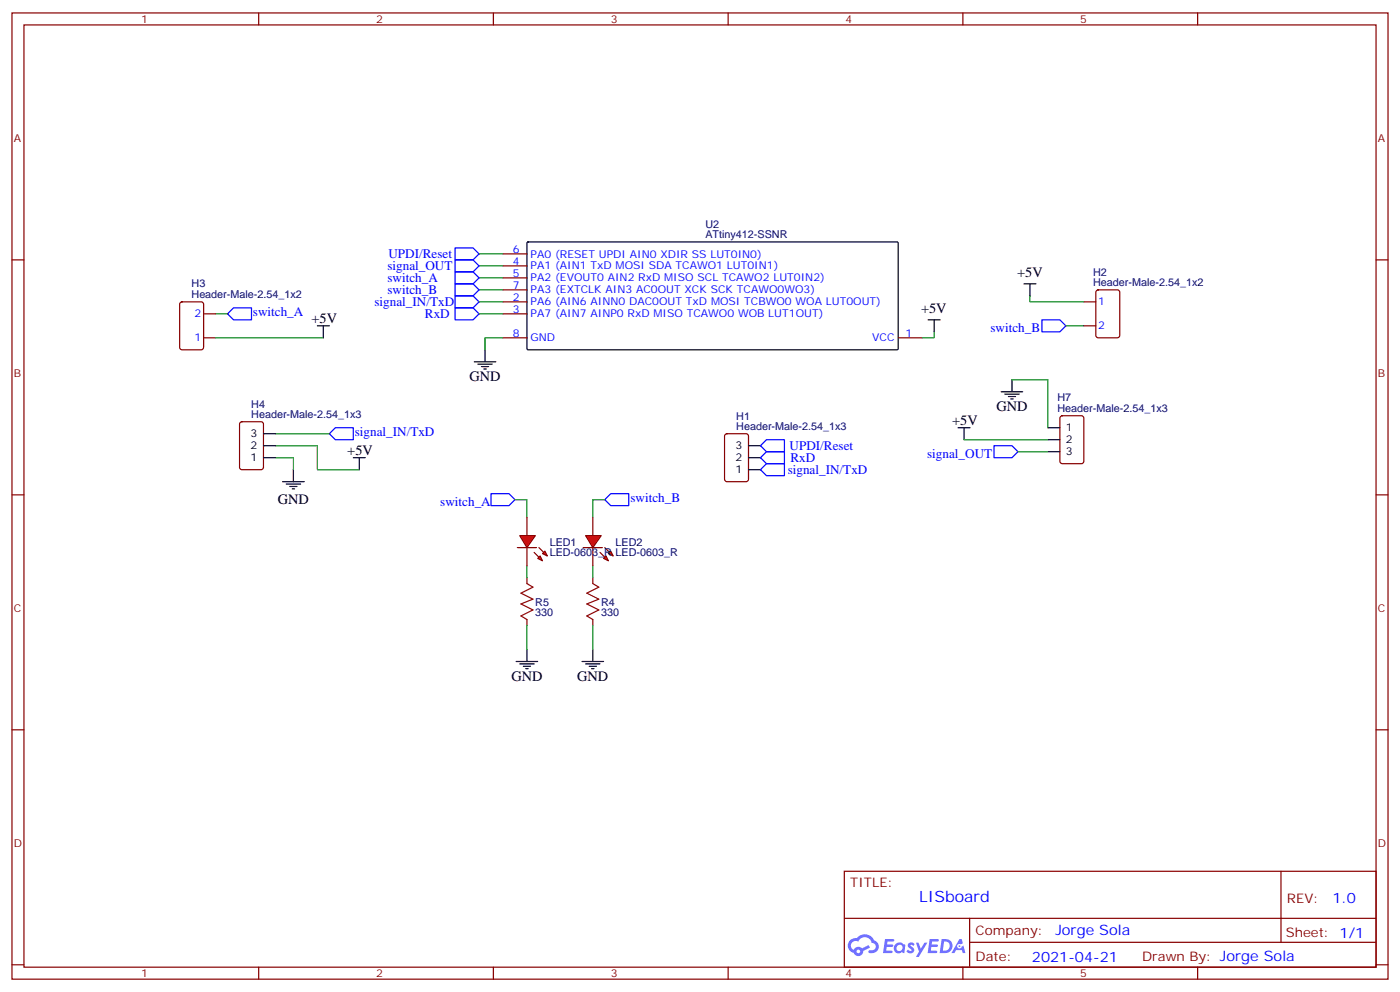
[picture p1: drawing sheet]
<svg xmlns="http://www.w3.org/2000/svg" width="412mm" height="292mm" viewBox="0 0 412 292" stroke-linecap="round" stroke-linejoin="round" font-family="sans-serif">
<g fill="none" stroke="#870000" stroke-width=".35">
<path d="M3.5 3.8h405.4v284.3h-405.4zM7.1 7.3h398.2v277.3h-398.2zM76.2 3.8v3.5M145.3 3.8v3.5M214.5 3.8v3.5M283.6 3.8v3.5M352.8 3.8v3.5M3.5 76.5h3.6M405.3 76.5h3.6M3.5 145.6h3.6M405.3 145.6h3.6M3.5 214.8h3.6"/>
<path d="M405.3 214.8h3.6M248.7 256.4h156.6v28.2h-156.6zM377.3 256.4v20.9M248.7 270.2h156.5M285.6 277.3h119.6M285.6 270.2v14.2M3.5 283.9h3.6M76.2 284.6v3.5M145.3 284.6v3.5M214.5 284.6v3.5M283.6 284.6v3.5M352.8 284.6v3.5"/>
<path d="M405.3 283.9h3.6"/>
</g>
<g fill="#5487ff">
<path d="M267.7 277.6a1.22 1.22 0 0 1 1.7 .2l-.4 .6a.47 .47 0 0 0-.3-.4 .47 .47 0 0 0-.5 .2l.1 .2a1.14 1.14 0 0 1 .8 1.8 1.14 1.14 0 0 1-1.9 0l-.2-.2 .5-.6 .7 .5a.29 .29 0 0 0 .3-.3 .29 .29 0 0 0-.2-.3 1.04 1.04 0 0 1-.6-1.7z"/>
<path d="M260.7 276.3h2.4l.3 .2-.2 .5-1.8 .1-.1 .8h1.5l.3 .4-.3 .4h-1.6l-.2 1.1h1.7l.2 .3-.2 .3-2.6 .1z"/>
<path d="M273.8 276.3h2.4l.3 .2-.1 .5-1.8 .1-.2 .8h1.6l.3 .4-.4 .4h-1.6l-.1 1.1h1.7l.2 .3-.2 .3-2.6 .1z"/>
<path d="M282.6 276.3h.7l.3 1.3-.6 .3a.69 .69 0 0 0-1 .3 .69 .69 0 0 0 .4 .9 .69 .69 0 0 0 .9-.6l.5-.2 .6 2.2h-.8l-.2-.9h-1.8l-.5 .9h-.8z"/>
<path d="M269.8 277.4h.8l.6 1.8 1.1-1.8h.9l-2.6 4.2h-.8l.9-1.5z"/>
<path d="M277.4 276.3l-.6 4.2h1.3a2.11 2.11 0 0 0 2.5-2.1 2.11 2.11 0 0 0-2.5-2.1zM278.1 277.1a1.39 1.39 0 0 1 1.7 1.4 1.39 1.39 0 0 1-1.8 1.3h-.3z"/>
<path d="M263.7 277.9a1.54 1.54 0 0 0-.1 2.2 1.54 1.54 0 0 0 2.2 .1l.6 .3 .3-2.3-.2-.3h-.4a1.49 1.49 0 0 0-2.4 0zM264 278.9a.94 .94 0 0 1 1.8 0 .94 .94 0 0 1-1.8 0z"/>
<path d="M250.4 276.7a2.18 2.18 0 0 0 1.1 3.7 1.44 1.44 0 0 0 1.6 .9 1.44 1.44 0 0 0 1.2-1.4l2-1.1-.5-.7-1.9 1a1.47 1.47 0 0 0-2.4 .4 1.39 1.39 0 0 1-.7-1.9 1.39 1.39 0 0 1 2-.5 2.12 2.12 0 0 1 2.2-1.3 2.12 2.12 0 0 1 1.9 1.7 1.14 1.14 0 0 1 1.1 1.4 1.14 1.14 0 0 1-1.7 .7 .43 .43 0 0 0-.5 .4 .43 .43 0 0 0 .4 .5 1.98 1.98 0 0 0 2.5-1.2 1.98 1.98 0 0 0-1.2-2.6 3.1 3.1 0 0 0-5.3-.6l-.9 .1zM252.3 280a.55 .55 0 0 1 1.1 0 .55 .55 0 0 1-1.1 0z"/>
<circle cx="282.6" cy="278.4" r=".26"/>
</g>
<g fill="none" stroke="#008700" stroke-width=".35">
<path d="M141.1 78.2h7.1M141.1 74.7h7.1M63.5 92.4h3.5M141.1 81.8h7.1M141.1 85.3h7.1M148.2 99.4h-5.3v3.5M275.2 97.6v1.8h-3.6M314 95.9h5.3M298.1 111.8h10.6v14.1M81.1 134.7h5.3v3.5M81.1 131.2h12.4v7h12.3M81.1 127.6h15.9"/>
<path d="M284 129.4h24.7M299.9 132.9h8.8M151.7 147h3.5v5.3M178.2 147h-3.6v5.3M155.2 166.4v3.6M174.6 166.4v3.6M155.2 184.1v7M174.6 184.1v7"/>
</g>
<path d="M134.1 73h5.2l1.8 1.7-1.8 1.8h-5.2zM134.1 76.5h5.2l1.8 1.7-1.8 1.8h-5.2zM67 92.4l1.8-1.8h5.3v3.5h-5.3zM134.1 83.5h5.2l1.8 1.8-1.8 1.8h-5.2zM134.1 80h5.2l1.8 1.8-1.8 1.7h-5.2zM134.1 87.1h5.2l1.8 1.7-1.8 1.8h-5.2zM306.9 94.1h5.3l1.8 1.8-1.8 1.7h-5.3zM97 127.6l1.8-1.7h5.3v3.5h-5.3zM292.8 131.2h5.3l1.8 1.7-1.8 1.8h-5.3zM144.6 145.3h5.3l1.8 1.7-1.8 1.8h-5.3zM178.2 147l1.7-1.7h5.3v3.5h-5.3z" fill="none" stroke="#00f" stroke-width=".35"/>
<g fill="none" stroke="#000" stroke-width=".35">
<path d="M155.3 71.4l.3-.2h108.8l.2 .3v31.1l-.4 .3h-108.6l-.4-.3zM93.5 95.9h3.5M95.2 95.9v3.5M273.4 94.1h3.5M275.2 94.1v3.5M301.6 83.5h3.6M303.4 83.5v3.6M139.7 106.5h6.3M140.8 107.2h4.2M141.8 107.9h2.1M142.5 108.6h.7M142.9 102.9v3.6"/>
<path d="M294.9 115.3h6.4M296 116h4.2M297 116.7h2.2M297.7 117.4h.7M298.1 111.8v3.5M86.4 138.2v3.5M104.1 134.7h3.5M105.8 134.7v3.5M282.2 125.9h3.6M284 125.9v3.5M308.7 132.9h3.5M308.7 125.9h3.5"/>
<path d="M308.7 129.4h3.5M83.3 141.7h6.3M84.3 142.5h4.2M85.4 143.2h2.1M86.1 143.9h.7M152 194.7h6.4M153.1 195.4h4.2M154.2 196.1h2.1M154.9 196.8h.7M155.2 191.1v3.6M171.4 194.7h6.4M172.5 195.4h4.2"/>
<path d="M173.6 196.1h2.1M174.3 196.8h.7M174.6 191.1v3.6"/>
</g>
<g fill="none" stroke="#870000" stroke-width=".35">
<path d="M148.2 78.2h7M148.2 74.7h7M148.2 81.8h7M148.2 99.4h7M148.2 85.3h7M148.2 92.4h7M148.2 88.8h7M264.6 99.4h7M312.4 122.5l.5-.2h5.7l.6 .5 .1 12.9-.5 .7-5.9 .1-.6-.5-.1-13zM155.2 170v1.7M174.6 170v1.7M155.2 182.3v1.8"/>
<path d="M174.6 182.3v1.8"/>
</g>
<path d="M155.2 171.7l1.8 1.1-3.5 1.8 3.5 1.7-3.5 1.4 3.5 1.8-3.5 1.8 1.7 1M174.6 171.7l1.8 1.1-3.5 1.8 3.5 1.7-3.5 1.4 3.5 1.8-3.5 1.8 1.7 1" fill="none" stroke="#a10000" stroke-width=".35"/>
<g fill="#f00" stroke="#870000" stroke-width=".35">
<path d="M172.5 157.6h4.6l-2.5 3.5z"/>
<path d="M171.8 161.1h5.6z"/>
</g>
<g fill="#870000" stroke="#870000" stroke-width=".35">
<path d="M178.2 161.1l1.4 1.5z"/>
<path d="M176.7 162.6l1.5 1.4z"/>
</g>
<g fill="#f00" stroke="#870000" stroke-width=".35">
<path d="M179.2 162.9l.7-.7 .7 1.4z"/>
<path d="M177.8 164.3l.7-.7 .7 1.4z"/>
</g>
<path d="M174.6 152.3v5.3M174.6 161.1v5.3" fill="none" stroke="#870000" stroke-width=".35"/>
<g fill="#f00" stroke="#870000" stroke-width=".35">
<path d="M153.1 157.6h4.6l-2.5 3.5z"/>
<path d="M152.4 161.1h5.6z"/>
</g>
<g fill="#870000" stroke="#870000" stroke-width=".35">
<path d="M158.7 161.1l1.5 1.5z"/>
<path d="M157.3 162.6l1.4 1.4z"/>
</g>
<g fill="#f00" stroke="#870000" stroke-width=".35">
<path d="M159.8 162.9l.7-.7 .7 1.4z"/>
<path d="M158.4 164.3l.7-.7 .7 1.4z"/>
</g>
<path d="M53.2 89l.4-.2h5.7l.6 .5 .1 12.9-.5 .7h-5.9l-.6-.4-.1-13zM60 99.4h3.5M60 92.4h3.5M319.3 88.8h3.5M319.3 95.9h3.5M323 85.5l.5-.2h5.6l.7 .4v13l-.4 .7h-5.9l-.7-.4v-13zM70.8 124.3l.5-.2h5.6l.7 .4v13l-.5 .7h-5.8l-.7-.4v-13zM213.7 127.8l.4-.2h5.7l.6 .5 .1 12.9-.5 .7h-5.9l-.6-.4-.1-13zM155.2 152.3v5.3M155.2 161.1v5.3" fill="none" stroke="#870000" stroke-width=".35"/>
<path d="M63.5 99.4h31.7M141.1 88.8h7.1M141.1 92.4h7.1M303.4 87.1v1.7h15.9" fill="none" stroke="#008700" stroke-width=".35"/>
<path d="M77.6 127.6h3.5M77.6 134.7h3.5M77.6 131.2h3.5M220.5 134.7h3.5M220.5 131.2h3.5M220.5 138.2h3.5" fill="none" stroke="#000" stroke-width=".35"/>
<path d="M134.1 90.6h5.2l1.8 1.8-1.8 1.7h-5.2zM224 134.7l1.8-1.8h5.3v3.6h-5.3zM224 138.2l1.8-1.7h5.3v3.5h-5.3zM224 131.2l1.8-1.8h5.3v3.5h-5.3z" fill="none" stroke="#00f" stroke-width=".35"/>
<text font-size="4.6" fill="#00f" x="270.8" y="265.4">LISboard</text>
<g font-size="4.2">
<text x="299.6" y="81.5">+5V</text>
<text x="91.7" y="95.2">+5V</text>
<text x="271.3" y="92">+5V</text>
<text x="138.3" y="112.1">GND</text>
<text x="280.5" y="125.2">+5V</text>
<text x="293.5" y="120.9">GND</text>
<text x="102.3" y="134">+5V</text>
<text x="81.8" y="148.4">GND</text>
<text x="150.6" y="200.3">GND</text>
<text x="170" y="200.3">GND</text>
</g>
<g font-size="4.2" fill="#00f">
<text x="392.5" y="265.7">1.0</text>
<text x="310.9" y="275.2">Jorge Sola</text>
<text x="304" y="283">2021-04-21</text>
</g>
<g font-size="3.9" fill="#00f">
<text x="114.4" y="76">UPDI/Reset</text>
<text x="114.1" y="83.1">switch_A</text>
<text x="114.1" y="79.6">signal_OUT</text>
<text x="114.1" y="86.6">switch_B</text>
<text x="74.5" y="93.1">switch_A</text>
<text x="110.3" y="90.1">signal_IN/TxD</text>
<text x="125.2" y="93.7">RxD</text>
<text x="291.8" y="97.6">switch_B</text>
<text x="104.5" y="128.4">signal_IN/TxD</text>
<text x="232.6" y="132.5">UPDI/Reset</text>
<text x="232.9" y="135.9">RxD</text>
<text x="273.1" y="134.7">signal_OUT</text>
<text x="232" y="139.5">signal_IN/TxD</text>
<text x="129.7" y="148.8">switch_A</text>
<text x="185.7" y="147.8">switch_B</text>
</g>
<g font-size="3.9" fill="#800">
<text x="250.5" y="261">TITLE:</text>
<text x="379.1" y="265.7">REV:</text>
<text x="287.4" y="275.2">Company:</text>
<text x="378.7" y="275.8">Sheet: 1/1</text>
<text x="287.4" y="282.9">Date:</text>
<text x="336.4" y="282.9">Drawn By: Jorge Sola</text>
</g>
<g font-size="3.2" fill="#800">
<text x="41.6" y="6.8">1</text>
<text x="110.8" y="6.8">2</text>
<text x="179.9" y="6.8">3</text>
<text x="249.1" y="6.8">4</text>
<text x="318.2" y="6.8">5</text>
<text x="4.1" y="41.9">A</text>
<text x="405.9" y="41.9">A</text>
<text x="4.1" y="111.1">B</text>
<text x="405.9" y="111.1">B</text>
<text x="4.1" y="180.2">C</text>
<text x="405.9" y="180.2">C</text>
<text x="4.1" y="249.3">D</text>
<text x="405.9" y="249.3">D</text>
<text x="41.6" y="287.6">1</text>
<text x="110.8" y="287.6">2</text>
<text x="179.9" y="287.6">3</text>
<text x="249.1" y="287.6">4</text>
<text x="318.2" y="287.6">5</text>
</g>
<g font-size="3.2" fill="#000080">
<text x="207.8" y="70.1">ATtiny412-SSNR</text>
<text x="207.8" y="67">U2</text>
<text x="322" y="81.2">H2</text>
<text x="56.4" y="87.8">Header-Male-2.54_1x2</text>
<text x="56.4" y="84.5">H3</text>
<text x="322" y="84.2">Header-Male-2.54_1x2</text>
<text x="311.5" y="118.1">H7</text>
<text x="74" y="123">Header-Male-2.54_1x3</text>
<text x="74" y="120">H4</text>
<text x="216.9" y="123.5">H1</text>
<text x="311.5" y="121.3">Header-Male-2.54_1x3</text>
<text x="216.9" y="126.6">Header-Male-2.54_1x3</text>
<text x="161.9" y="160.6">LED1</text>
<text x="181.3" y="160.6">LED2</text>
<text x="161.9" y="163.7">LED-0603_R LED-0603_R</text>
<text x="157.7" y="178.2">R5</text>
<text x="177.1" y="178.2">R4</text>
<text x="157.7" y="181.3">330</text>
<text x="177.1" y="181.3">330</text>
</g>
<g font-size="3.2" fill="#00f">
<text x="151.1" y="77.9">4</text>
<text x="151.1" y="74.4">6</text>
<text x="156.3" y="75.8">PA0 (RESET UPDI AIN0 XDIR SS LUT0IN0)</text>
<text x="151.1" y="81.4">5</text>
<text x="156.3" y="82.8">PA2 (EVOUT0 AIN2 RxD MISO SCL TCAWO2 LUT0IN2)</text>
<text x="156.3" y="79.3">PA1 (AIN1 TxD MOSI SDA TCAWO1 LUT0IN1)</text>
<text x="151.1" y="84.9">7</text>
<text x="151.1" y="88.5">2</text>
<text x="156.3" y="86.4">PA3 (EXTCLK AIN3 AC0OUT XCK SCK TCAWO0WO3)</text>
<text x="156.3" y="89.9">PA6 (AIN6 AINN0 DAC0OUT TxD MOSI TCBWO0 WOA LUT0OUT)</text>
<text x="323.5" y="89.9">1</text>
<text x="57.2" y="93.4">2</text>
<text x="151.1" y="92">3</text>
<text x="156.3" y="93.4">PA7 (AIN7 AINP0 RxD MISO TCAWO0 WOB LUT1OUT)</text>
<text x="57.2" y="100.5">1</text>
<text x="151.1" y="99.1">8</text>
<text x="156.3" y="100.5">GND</text>
<text x="256.9" y="100.5">VCC</text>
<text x="266.7" y="99.1">1</text>
<text x="323.5" y="96.9">2</text>
</g>
<g font-size="3.2">
<text x="73.8" y="128.7">3</text>
<text x="314" y="126.9">1</text>
<text x="314" y="130.5">2</text>
<text x="73.8" y="135.7">1</text>
<text x="73.8" y="132.2">2</text>
<text x="216.7" y="132.2">3</text>
<text x="216.7" y="135.7">2</text>
<text x="314" y="134">3</text>
<text x="216.7" y="139.3">1</text>
</g>
</svg>
